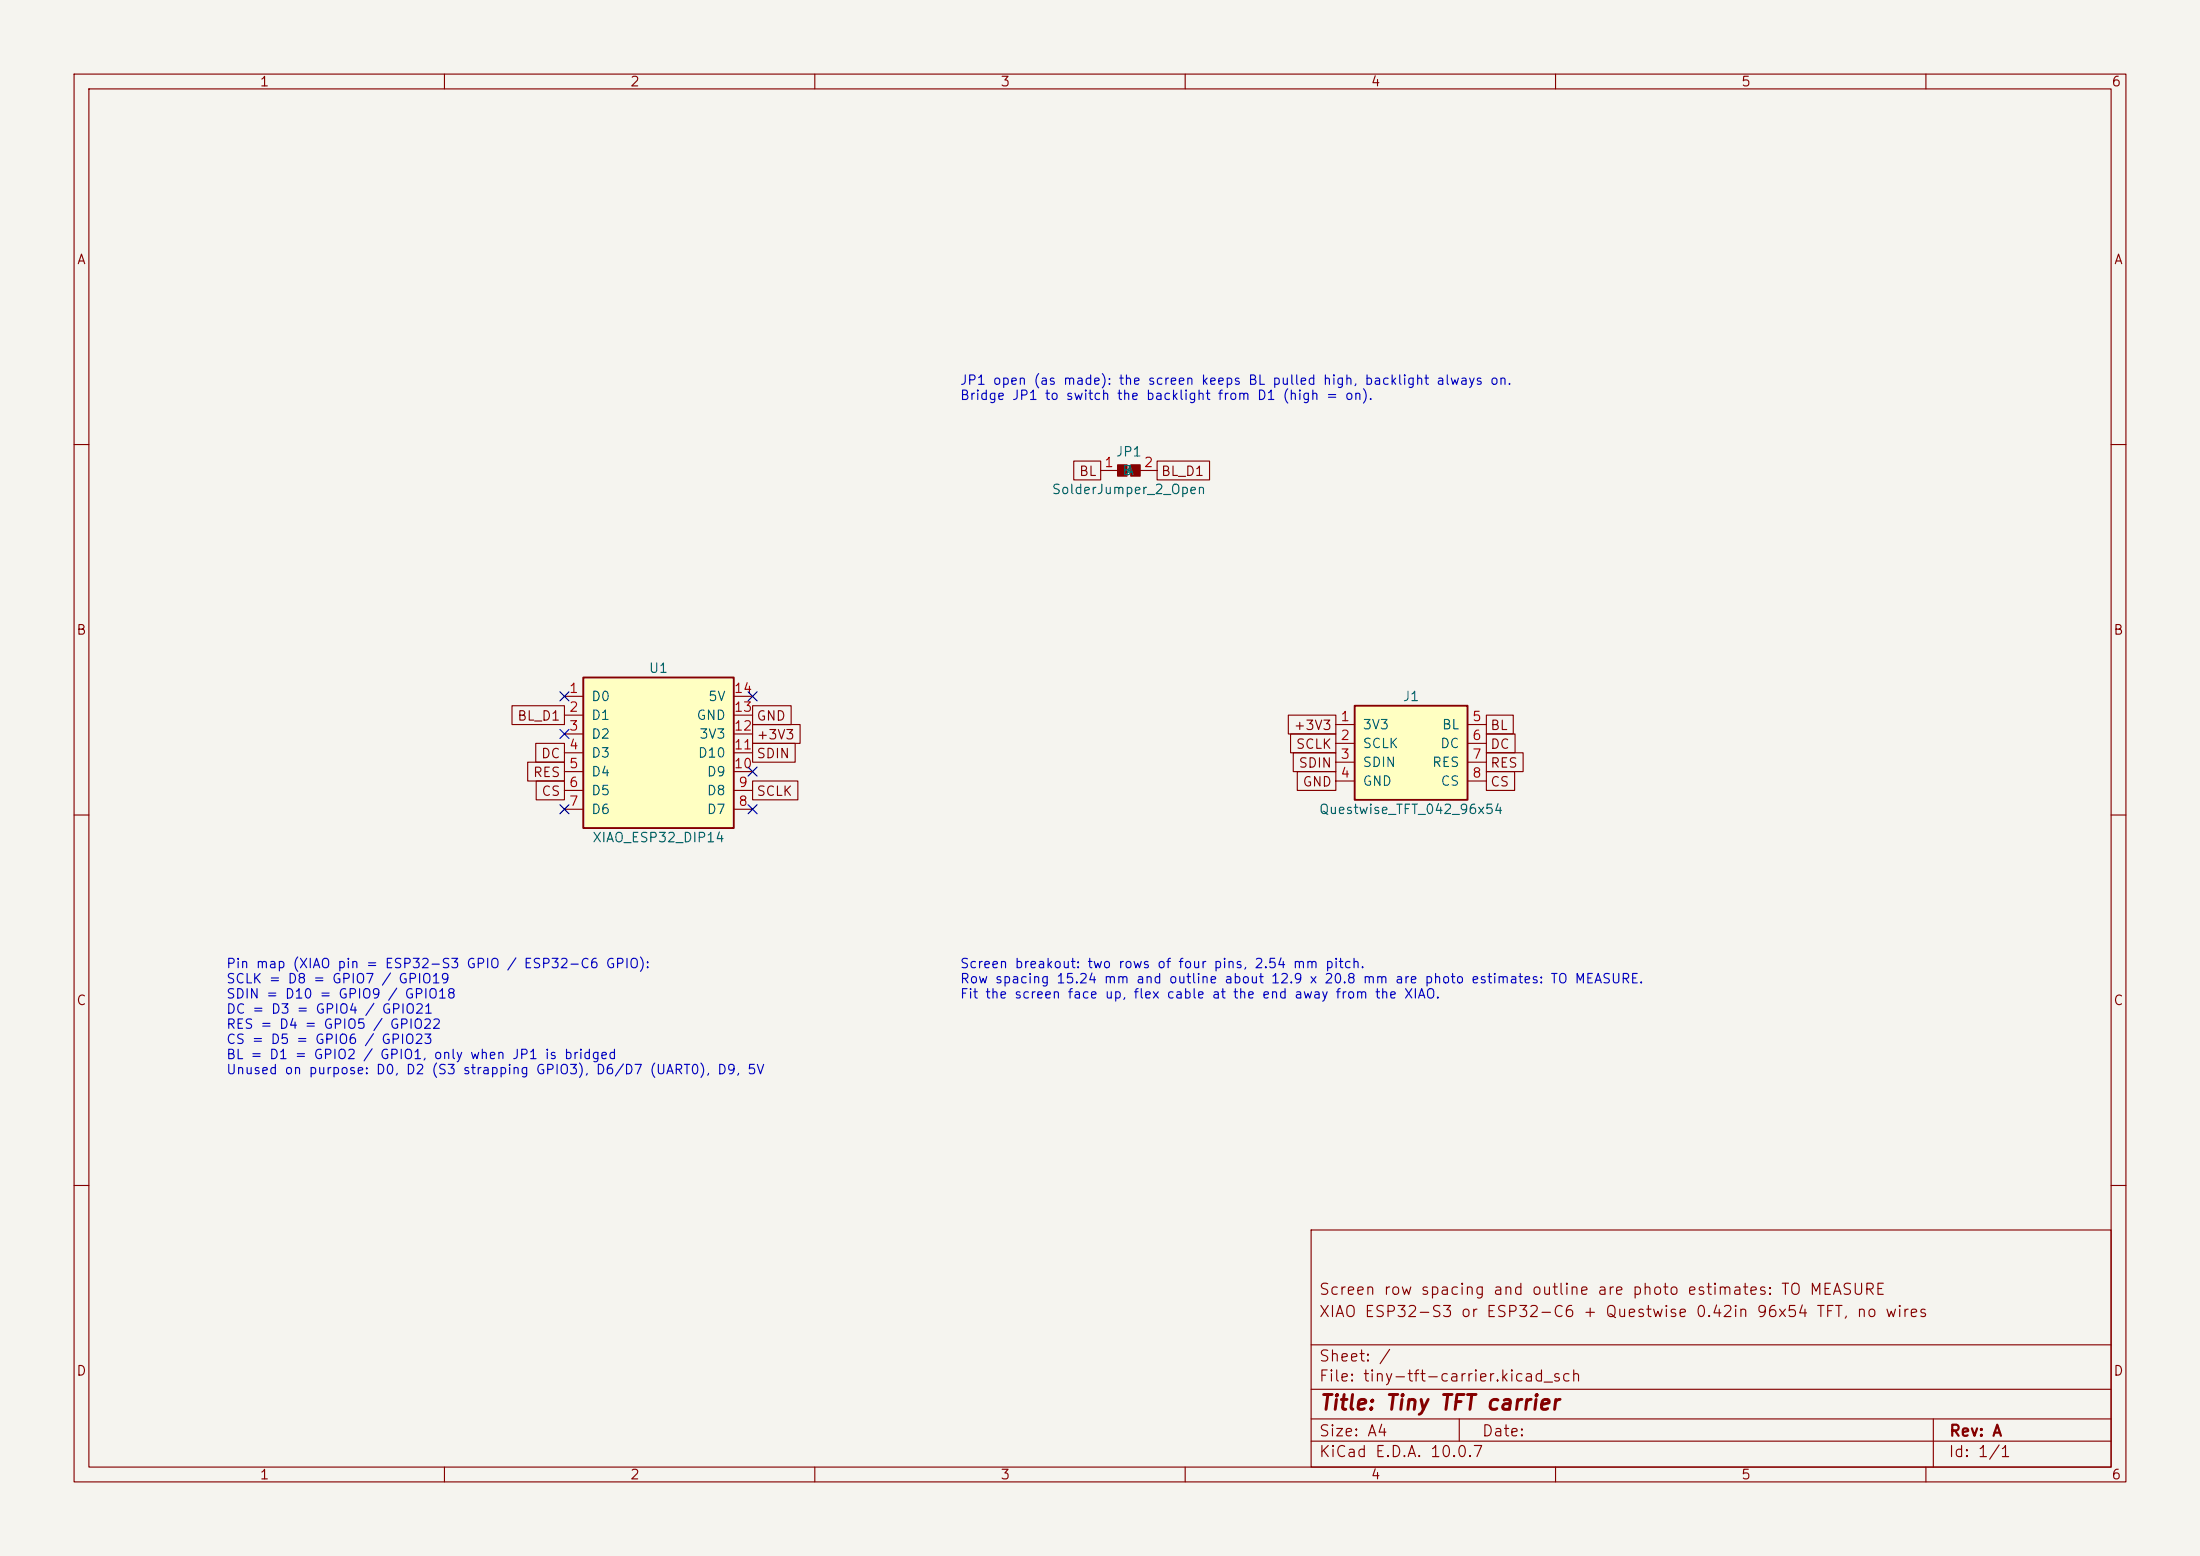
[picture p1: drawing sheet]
<svg xmlns="http://www.w3.org/2000/svg" width="297mm" height="210mm" viewBox="0 0 297 210" stroke-linecap="round" stroke-linejoin="round" font-family="sans-serif">
<path d="M0 0h297v210h-297z" fill="#f5f4ef" stroke="#f5f4ef" stroke-width=".14"/>
<g fill="none" stroke="#840000" stroke-width=".15">
<path d="M10 10h277v190h-277zM12 12h273v186h-273zM60 10v2M110 10v2M160 10v2M210 10v2M260 10v2M10 60h2M148.6 63.5h2.3M153.9 63.5h2.3M285 60h2M10 110h2"/>
<path d="M285 110h2M10 160h2M177 166h108v32h-108zM285 160h2M60 198v2M110 198v2M160 198v2M177 194.5h108M177 191.5h108M177 187.5h108M177 181.5h108M197 191.5v3"/>
<path d="M210 198v2M260 198v2M261 191.5v6.5"/>
</g>
<g fill="#840000" stroke="#840000" stroke-width=".15">
<path d="M150.9 62.7h1.2v1.6h-1.2z"/>
<path d="M152.7 62.7h1.2v1.6h-1.2z"/>
</g>
<path d="M182.9 95.3h15.2v12.7h-15.2z" fill="#ffffc2"/>
<path d="M182.9 95.3h15.2v12.7h-15.2z" fill="none" stroke="#840000" stroke-width=".25"/>
<path d="M180.3 97.8h2.6M198.1 97.8h2.6M180.3 100.3h2.6M180.3 102.9h2.6M180.3 105.4h2.6M198.1 100.3h2.6M198.1 102.9h2.6M198.1 105.4h2.6" fill="none" stroke="#840000" stroke-width=".15"/>
<path d="M78.7 91.4h20.4v20.4h-20.4z" fill="#ffffc2"/>
<path d="M78.7 91.4h20.4v20.4h-20.4z" fill="none" stroke="#840000" stroke-width=".25"/>
<g fill="none" stroke="#840000" stroke-width=".15">
<path d="M145 62.2h3.6v2.6h-3.6zM156.2 62.2h7.1v2.6h-7.1zM69.1 95.2h7.1v2.6h-7.1zM76.2 94h2.5M76.2 96.5h2.5M76.2 99.1h2.5M99.1 94h2.5M99.1 96.5h2.5M99.1 99.1h2.5M101.6 97.8h6.4v2.5h-6.4zM101.6 95.2h5.2v2.6h-5.2zM173.9 96.5h6.4v2.6h-6.4z"/>
<path d="M174.2 99.1h6.1v2.5h-6.1zM200.7 99.1h3.8v2.5h-3.8zM200.7 96.5h3.6v2.6h-3.6zM71.2 102.9h5v2.5h-5zM72.3 100.3h3.9v2.6h-3.9zM72.4 105.4h3.8v2.6h-3.8zM76.2 101.6h2.5M76.2 104.1h2.5M76.2 106.7h2.5M76.2 109.2h2.5M99.1 101.6h2.5M99.1 104.1h2.5"/>
<path d="M99.1 106.7h2.5M99.1 109.2h2.5M101.6 105.4h6.1v2.6h-6.1zM101.6 100.3h5.7v2.6h-5.7zM174.6 101.6h5.7v2.5h-5.7zM175.1 104.1h5.2v2.6h-5.2zM200.7 104.1h3.8v2.6h-3.8zM200.7 101.6h4.9v2.5h-4.9z"/>
</g>
<path d="M75.6 93.4l1.2 1.2M75.6 98.5l1.2 1.2M76.8 93.4l-1.2 1.2M76.8 98.5l-1.2 1.2M101 93.4l1.2 1.2M102.2 93.4l-1.2 1.2M75.6 108.6l1.2 1.2M76.8 108.6l-1.2 1.2M101 103.5l1.2 1.2M101 108.6l1.2 1.2M102.2 103.5l-1.2 1.2M102.2 108.6l-1.2 1.2" fill="none" stroke="#000084" stroke-width=".15"/>
<text font-size="2" fill="#840000" x="178" y="190.8">Title: Tiny TFT carrier</text>
<g font-size="1.5" fill="#840000">
<text x="178" y="178.1">XIAO ESP32-S3 or ESP32-C6 + Questwise 0.42in 96x54 TFT, no wires</text>
<text x="178" y="175.1">Screen row spacing and outline are photo estimates: TO MEASURE</text>
<text x="178" y="184.1">Sheet: /</text>
<text x="178" y="186.8">File: tiny-tft-carrier.kicad_sch</text>
<text x="178" y="197">KiCad E.D.A. 10.0.7</text>
<text x="178" y="194.2">Size: A4</text>
<text x="200" y="194.2">Date:</text>
<text x="263" y="197">Id: 1/1</text>
<text x="263" y="194.2">Rev: A</text>
</g>
<g font-size="1.3" fill="#840000">
<text x="35" y="12">1</text>
<text x="85" y="12">2</text>
<text x="135" y="12">3</text>
<text x="185" y="12">4</text>
<text x="235" y="12">5</text>
<text x="285" y="12">6</text>
<text x="10.3" y="36">A</text>
<text x="285.3" y="36">A</text>
<text x="145.6" y="64.6">BL</text>
<text x="156.7" y="64.6">BL_D1</text>
<text x="10.2" y="86">B</text>
<text x="285.2" y="86">B</text>
<text x="69.8" y="97.6">BL_D1</text>
<text x="102" y="100.1">+3V3</text>
<text x="102" y="97.6">GND</text>
<text x="174.6" y="98.8">+3V3</text>
<text x="174.9" y="101.4">SCLK</text>
<text x="201.1" y="101.4">DC</text>
<text x="201.1" y="98.8">BL</text>
<text x="71.9" y="105.2">RES</text>
<text x="73" y="102.7">DC</text>
<text x="73" y="107.7">CS</text>
<text x="102" y="107.7">SCLK</text>
<text x="102" y="102.7">SDIN</text>
<text x="175.2" y="103.9">SDIN</text>
<text x="175.8" y="106.5">GND</text>
<text x="201.1" y="106.5">CS</text>
<text x="201.1" y="103.9">RES</text>
<text x="10.2" y="136">C</text>
<text x="285.2" y="136">C</text>
<text x="10.2" y="186">D</text>
<text x="285.2" y="186">D</text>
<text x="35" y="200">1</text>
<text x="85" y="200">2</text>
<text x="135" y="200">3</text>
<text x="185" y="200">4</text>
<text x="235" y="200">5</text>
<text x="285" y="200">6</text>
</g>
<g font-size="1.3" fill="#0000c2">
<text x="129.5" y="52.3">JP1 open (as made): the screen keeps BL pulled high, backlight always on.</text>
<text x="129.5" y="54.3">Bridge JP1 to switch the backlight from D1 (high = on).</text>
<text x="30.5" y="131">Pin map (XIAO pin = ESP32-S3 GPIO / ESP32-C6 GPIO):</text>
<text x="129.5" y="131">Screen breakout: two rows of four pins, 2.54 mm pitch.</text>
<text x="30.5" y="133">SCLK = D8 = GPIO7 / GPIO19</text>
<text x="30.5" y="135.1">SDIN = D10 = GPIO9 / GPIO18</text>
<text x="30.5" y="137.1">DC = D3 = GPIO4 / GPIO21</text>
<text x="129.5" y="133">Row spacing 15.24 mm and outline about 12.9 x 20.8 mm are photo estimates: TO MEASURE.</text>
<text x="129.5" y="135.1">Fit the screen face up, flex cable at the end away from the XIAO.</text>
<text x="30.5" y="139.2">RES = D4 = GPIO5 / GPIO22</text>
<text x="30.5" y="141.2">CS = D5 = GPIO6 / GPIO23</text>
<text x="30.5" y="143.3">BL = D1 = GPIO2 / GPIO1, only when JP1 is bridged</text>
<text x="30.5" y="145.3">Unused on purpose: D0, D2 (S3 strapping GPIO3), D6/D7 (UART0), D9, 5V</text>
</g>
<g font-size="1.3" fill="#a90000">
<text x="149" y="63.4">1</text>
<text x="154.3" y="63.4">2</text>
<text x="76.7" y="93.8">1</text>
<text x="99" y="93.8">14</text>
<text x="76.7" y="96.4">2</text>
<text x="76.7" y="98.9">3</text>
<text x="76.7" y="101.5">4</text>
<text x="99" y="101.5">11</text>
<text x="99" y="98.9">12</text>
<text x="99" y="96.4">13</text>
<text x="180.9" y="97.7">1</text>
<text x="180.9" y="100.2">2</text>
<text x="198.7" y="97.7">5</text>
<text x="198.7" y="100.2">6</text>
<text x="76.7" y="104">5</text>
<text x="76.7" y="106.5">6</text>
<text x="99" y="104">10</text>
<text x="99.6" y="106.5">9</text>
<text x="180.9" y="102.7">3</text>
<text x="180.9" y="105.3">4</text>
<text x="198.7" y="102.7">7</text>
<text x="198.7" y="105.3">8</text>
<text x="76.7" y="109.1">7</text>
<text x="99.6" y="109.1">8</text>
</g>
<g font-size="1.3" fill="#006464">
<text x="150.5" y="61.9">JP1</text>
<text x="151.4" y="64.5">B</text>
<text x="151.9" y="64.5">A</text>
<text x="141.9" y="67">SolderJumper_2_Open</text>
<text x="79.7" y="94.9">D0</text>
<text x="87.5" y="91.1">U1</text>
<text x="95.5" y="94.9">5V</text>
<text x="189.3" y="94.9">J1</text>
<text x="79.7" y="97.5">D1</text>
<text x="79.7" y="100">D2</text>
<text x="93.9" y="97.5">GND</text>
<text x="94.3" y="100">3V3</text>
<text x="183.9" y="98.8">3V3</text>
<text x="183.9" y="101.3">SCLK</text>
<text x="194.3" y="101.3">DC</text>
<text x="194.6" y="98.8">BL</text>
<text x="79.7" y="102.6">D3</text>
<text x="79.7" y="105.1">D4</text>
<text x="79.7" y="107.6">D5</text>
<text x="94.1" y="102.6">D10</text>
<text x="95.3" y="107.6">D8</text>
<text x="95.3" y="105.1">D9</text>
<text x="183.9" y="103.8">SDIN</text>
<text x="183.9" y="106.4">GND</text>
<text x="193.2" y="103.8">RES</text>
<text x="194.4" y="106.4">CS</text>
<text x="79.7" y="110.2">D6</text>
<text x="79.9" y="114">XIAO_ESP32_DIP14</text>
<text x="95.3" y="110.2">D7</text>
<text x="178" y="110.2">Questwise_TFT_042_96x54</text>
</g>
</svg>
